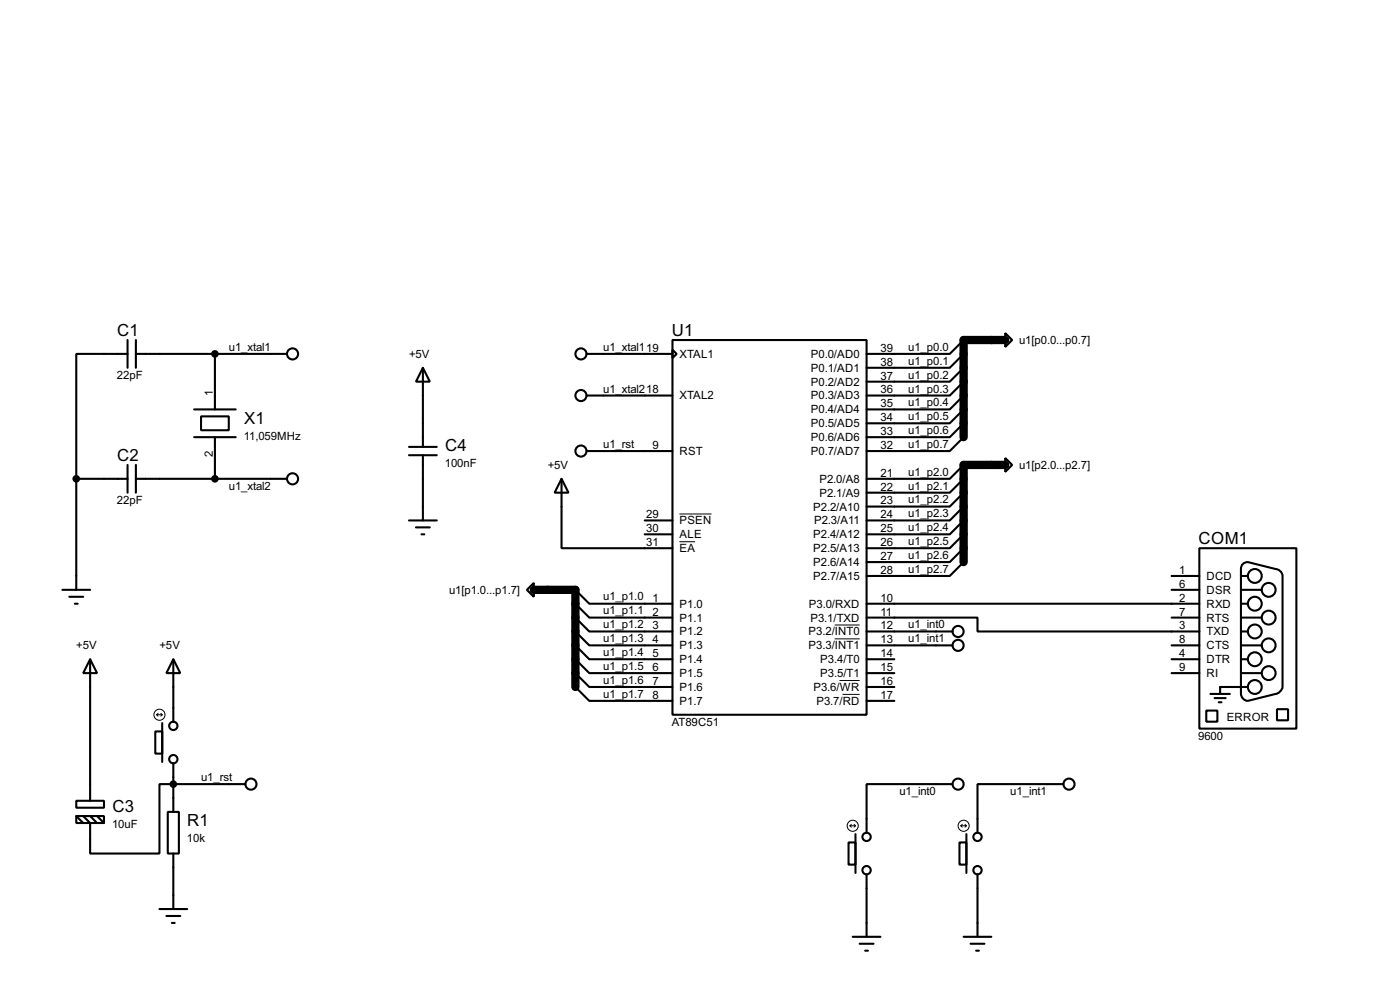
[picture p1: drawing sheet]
<svg xmlns="http://www.w3.org/2000/svg" width="256mm" height="180mm" viewBox="0 0 256 180" stroke-linecap="round" stroke-linejoin="round" font-family="sans-serif">
<path d="M184.1 62.2h-7.6v17.8M184.1 85.1h-7.6v17.8M97.8 107.9h7.6v17.8" fill="none" stroke="#000" stroke-width="1.5"/>
<g fill="none" stroke="#000" stroke-width=".38">
<path d="M23.4 64.8h-9.4v22.8M23.4 62.2v5.1M24.9 64.8h27.7M24.9 62.2v5.1M35.6 74.9h7.6M36.8 76.2h5.1v2.5h-5.1zM39.4 64.8v10.1M77.5 67.3l1.2 2.5h-2.5zM77.5 67.3v14.5M107.4 64.8h15.8M107.4 72.4h15.8M123.2 62.2h35.5v68.6h-35.5z"/>
<path d="M123.2 64l.8 .8-.8 .7zM176.5 77.5l-2.5 2.5h-15.3M176.5 74.9l-2.5 2.6h-15.3M176.5 72.4l-2.5 2.5h-15.3M176.5 69.8l-2.5 2.6h-15.3M176.5 67.3l-2.5 2.5h-15.3M176.5 64.8l-2.5 2.5h-15.3M176.5 62.2l-2.5 2.6h-15.3M184.1 61l1.3 1.2-1.3 1.3zM14 87.6h9.4M14 87.6v20.3M23.4 85.1v5.1"/>
<path d="M24.9 87.6h27.7M24.9 85.1v5.1M35.6 80h7.6M39.4 80v7.6M74.9 95.2h5.1M74.9 83.3h5.1M74.9 81.8h5.1M76.2 96.5h2.5M77.2 97.8h.5M77.5 83.3v11.9M102.9 87.6l1.2 2.6h-2.5zM102.9 87.6v12.7h20.3"/>
<path d="M107.4 82.5h15.8M118.1 97.8h5.1M118.1 95.2h5.1M176.5 80l-2.5 2.5h-15.3M176.5 97.8l-2.5 2.5h-15.3M176.5 95.2l-2.5 2.6h-15.3M176.5 92.7l-2.5 2.5h-15.3M176.5 90.2l-2.5 2.5h-15.3M176.5 87.6l-2.5 2.6h-15.3M176.5 85.1l-2.5 2.5h-15.3M184.1 83.8l1.3 1.3-1.3 1.3zM11.4 107.9h5.1"/>
<path d="M12.7 109.2h2.5M13.7 110.5h.5M96.5 107.9l1.3-1.2v2.5zM105.4 118.1l2.5 2.5h15.3M105.4 115.6l2.5 2.5h15.3M105.4 113l2.5 2.6h15.3M105.4 110.5l2.5 2.5h15.3M105.4 107.9l2.5 2.6h15.3M158.7 113h20.4v2.6h40.6M158.7 115.6h15.8M158.7 118.1h15.8M158.7 110.5h61"/>
<path d="M176.5 102.9l-2.5 2.5h-15.3M176.5 100.3l-2.5 2.6h-15.3M214.6 118.1h5.1M214.6 113h5.1M214.6 105.4h5.1M214.6 107.9h5.1M219.7 100.3h17.8v33h-17.8zM227.3 115.6h1.3M227.3 118.1h3.8M227.3 110.5h1.3M227.3 113h3.8M227.3 105.4h1.3"/>
<path d="M227.3 107.9h3.8M227.6 103.4l.6-.5h.4l5.1 1.2a1.37 1.37 0 0 1 1.2 1.3v20.3a1.61 1.61 0 0 1-1.2 1.3l-5.1 1.3a1.35 1.35 0 0 1-1.3-1.3v-22.9zM16.5 120.6l1.3 2.6h-2.6zM16.5 120.6v26M28.4 133.9h1.3v4h-1.3zM29.7 132.3v7.1M31.7 120.6l1.3 2.6h-2.5zM31.7 120.6v11.5M31.7 139.7v8.9M105.4 125.7l2.5 2.6h15.3M105.4 123.2l2.5 2.5h15.3M105.4 120.6l2.5 2.6h15.3"/>
<path d="M158.7 120.6h5.1M158.7 123.2h5.1M158.7 125.7h5.1M158.7 128.3h5.1M214.6 120.6h5.1M214.6 123.2h5.1M221 130h2v2.1h-2zM221.7 127h3.6M222.5 127.8h2M223.3 128.5h.5M227.3 120.6h1.3M227.3 123.2h3.8"/>
<path d="M228.6 125.7h-5.1v1.3M233.9 129.8h2.1v2h-2.1zM14 146.6h5v1.2h-5zM14 149.4h5v1.2h-5zM14 149.4l1.2 1.2M16.5 149.4l1.3 1.2M17.8 149.4l1.2 1.2M30.7 148.6h2.1v7.6h-2.1zM31.7 156.2v10.2M45 143.5h-15.8v12.7h-12.7v-5.6l-1.3-1.2M155.4 154.2h1.3v4h-1.3zM156.7 152.7v7.1"/>
<path d="M174.5 143.5h-15.8v8.9M175.8 154.2h1.2v4h-1.2zM177 152.7v7.1M194.8 143.5h-15.7v8.9M29.2 166.4h5.1M30.5 167.6h2.5M31.5 168.9h.5M156.2 171.4h5.1M157.5 172.7h2.5M158.5 174h.5M158.7 160v11.4M176.5 171.4h5.1"/>
<path d="M177.8 172.7h2.5M178.8 174h.5M179.1 160v11.4"/>
<circle cx="53.6" cy="64.8" r="1.02"/>
<circle cx="106.4" cy="72.4" r="1.02"/>
<circle cx="106.4" cy="64.8" r="1.02"/>
<circle cx="53.6" cy="87.6" r="1.02"/>
<circle cx="106.4" cy="82.6" r="1.02"/>
<circle cx="175.5" cy="118.1" r="1.02"/>
<circle cx="175.5" cy="115.6" r="1.02"/>
<circle cx="229.9" cy="110.5" r="1.27"/>
<circle cx="229.9" cy="115.6" r="1.27"/>
<circle cx="229.9" cy="105.4" r="1.27"/>
<circle cx="232.4" cy="118.1" r="1.27"/>
<circle cx="232.4" cy="108" r="1.27"/>
<circle cx="232.4" cy="113" r="1.27"/>
<circle cx="31.7" cy="138.9" r=".76"/>
<circle cx="31.7" cy="132.8" r=".76"/>
<circle cx="229.9" cy="120.7" r="1.27"/>
<circle cx="229.9" cy="125.7" r="1.27"/>
<circle cx="232.4" cy="123.2" r="1.27"/>
<circle cx="46" cy="143.5" r="1.02"/>
<circle cx="158.7" cy="153.2" r=".76"/>
<circle cx="158.7" cy="159.3" r=".76"/>
<circle cx="175.5" cy="143.5" r="1.02"/>
<circle cx="179.1" cy="159.3" r=".76"/>
<circle cx="179.1" cy="153.2" r=".76"/>
<circle cx="195.8" cy="143.5" r="1.02"/>
</g>
<g fill="none" stroke="#000" stroke-width=".18">
<path d="M124.5 99.1h2.8M124.5 94.1h5.8M152.9 114.4h4.6M152.9 116.9h4.6M28.7 130.8h1M28.7 130.8l.3 .3M29 130.6l-.3 .2M29.5 130.6l.2 .2M29.7 130.8l-.2 .3M153.8 124.5h3.7M154.3 127.1h3.2M155.7 151.1h1"/>
<path d="M155.7 151.1l.3 .3M156 150.9l-.3 .2M156.5 150.9l.2 .2M156.7 151.1l-.2 .3M176 151.1h1M176 151.1l.3 .3M176.3 150.9l-.3 .2M176.8 150.9l.2 .2M177 151.1l-.2 .3"/>
<circle cx="29.2" cy="130.8" r="1.02"/>
<circle cx="156.2" cy="151.1" r="1.02"/>
<circle cx="176.5" cy="151.1" r="1.02"/>
</g>
<g fill="#000" stroke="#000" stroke-width=".38">
<circle cx="39.4" cy="64.8" r=".51"/>
<circle cx="14" cy="87.6" r=".51"/>
<circle cx="39.4" cy="87.6" r=".51"/>
<circle cx="31.7" cy="143.5" r=".51"/>
</g>
<g font-size="3.4">
<text x="21.5" y="61.4">C1</text>
<text x="123.1" y="61.4">U1</text>
<text x="44.7" y="77.5">X1</text>
<text x="81.5" y="82.6">C4</text>
<text x="21.5" y="84.3">C2</text>
<text x="219.6" y="99.5">COM1</text>
<text x="20.6" y="148.6">C3</text>
<text x="34.3" y="151.1">R1</text>
</g>
<g font-size="2.3">
<text x="41.9" y="64.2">u1_xtal1</text>
<text x="74.9" y="65.5">+5V</text>
<text x="110.5" y="64.2">u1_xtal119</text>
<text x="124.5" y="65.5">XTAL1</text>
<text x="148.5" y="65.5">P0.0/AD0</text>
<text x="161.3" y="64.4">39</text>
<text x="166.4" y="64.2">u1_p0.0</text>
<text x="186.7" y="62.9">u1[p0.0...p0.7]</text>
<text x="21.4" y="69.4">22pF</text>
<text x="110.5" y="71.8">u1_xtal218</text>
<text x="148.5" y="68">P0.1/AD1</text>
<text x="148.5" y="70.6">P0.2/AD2</text>
<text x="161.3" y="66.9">38</text>
<text x="161.3" y="69.5">37</text>
<text x="166.4" y="71.8">u1_p0.3</text>
<text x="166.4" y="69.3">u1_p0.2</text>
<text x="166.4" y="66.8">u1_p0.1</text>
<text x="39" y="72.4" transform="rotate(-90 39 72.4)">1</text>
<text x="124.5" y="73.1">XTAL2</text>
<text x="148.5" y="73.1">P0.3/AD3</text>
<text x="148.5" y="75.6">P0.4/AD4</text>
<text x="161.3" y="72">36</text>
<text x="161.3" y="74.5">35</text>
<text x="161.3" y="77.1">34</text>
<text x="166.4" y="76.9">u1_p0.5</text>
<text x="166.4" y="74.4">u1_p0.4</text>
<text x="39" y="83.7" transform="rotate(-90 39 83.7)">2</text>
<text x="44.7" y="80.5">11,059MHz</text>
<text x="110.5" y="82">u1_rst</text>
<text x="119.5" y="82.2">9</text>
<text x="124.5" y="83.3">RST</text>
<text x="148.5" y="78.2">P0.5/AD5</text>
<text x="148.5" y="80.7">P0.6/AD6</text>
<text x="148.5" y="83.3">P0.7/AD7</text>
<text x="161.3" y="79.6">33</text>
<text x="161.3" y="82.2">32</text>
<text x="166.4" y="82">u1_p0.7</text>
<text x="166.4" y="79.5">u1_p0.6</text>
<text x="41.9" y="89.6">u1_xtal2</text>
<text x="81.5" y="85.6">100nF</text>
<text x="100.3" y="85.8">+5V</text>
<text x="150.1" y="88.3">P2.0/A8</text>
<text x="161.3" y="87.2">21</text>
<text x="161.3" y="89.8">22</text>
<text x="166.4" y="89.6">u1_p2.1</text>
<text x="166.4" y="87.1">u1_p2.0</text>
<text x="186.7" y="85.8">u1[p2.0...p2.7]</text>
<text x="21.4" y="92.2">22pF</text>
<text x="118.4" y="94.9">29</text>
<text x="124.5" y="96">PSEN</text>
<text x="149" y="93.4">P2.2/A10</text>
<text x="149.1" y="96">P2.3/A11</text>
<text x="150.1" y="90.9">P2.1/A9</text>
<text x="161.3" y="92.3">23</text>
<text x="161.3" y="94.9">24</text>
<text x="166.4" y="94.7">u1_p2.3</text>
<text x="166.4" y="92.1">u1_p2.2</text>
<text x="118.4" y="97.4">30</text>
<text x="118.4" y="99.9">31</text>
<text x="124.5" y="98.5">ALE</text>
<text x="124.5" y="101">EA</text>
<text x="149" y="98.5">P2.4/A12</text>
<text x="149" y="101">P2.5/A13</text>
<text x="161.3" y="97.4">25</text>
<text x="161.3" y="99.9">26</text>
<text x="166.4" y="99.7">u1_p2.5</text>
<text x="166.4" y="97.2">u1_p2.4</text>
<text x="149" y="106.1">P2.7/A15</text>
<text x="149" y="103.6">P2.6/A14</text>
<text x="161.3" y="105">28</text>
<text x="161.3" y="102.5">27</text>
<text x="166.4" y="104.8">u1_p2.7</text>
<text x="166.4" y="102.3">u1_p2.6</text>
<text x="216" y="107.6">6</text>
<text x="216" y="105">1</text>
<text x="221" y="106.1">DCD</text>
<text x="82.3" y="108.7">u1[p1.0...p1.7]</text>
<text x="110.5" y="112.4">u1_p1.1</text>
<text x="110.5" y="109.9">u1_p1.0</text>
<text x="119.5" y="110.1">1</text>
<text x="119.5" y="112.6">2</text>
<text x="124.5" y="111.2">P1.0</text>
<text x="124.5" y="113.7">P1.1</text>
<text x="148.2" y="111.2">P3.0/RXD</text>
<text x="148.5" y="113.7">P3.1/TXD</text>
<text x="161.3" y="110.1">10</text>
<text x="161.3" y="112.6">11</text>
<text x="216" y="110.1">2</text>
<text x="216" y="112.6">7</text>
<text x="221" y="111.2">RXD</text>
<text x="221" y="113.7">RTS</text>
<text x="221" y="108.7">DSR</text>
<text x="14" y="118.8">+5V</text>
<text x="29.2" y="118.8">+5V</text>
<text x="110.5" y="117.5">u1_p1.3</text>
<text x="110.5" y="115">u1_p1.2</text>
<text x="119.5" y="115.2">3</text>
<text x="119.5" y="117.7">4</text>
<text x="124.5" y="116.3">P1.2</text>
<text x="124.5" y="118.8">P1.3</text>
<text x="148.1" y="116.3">P3.2/INT0</text>
<text x="148.1" y="118.8">P3.3/INT1</text>
<text x="161.3" y="115.2">12</text>
<text x="161.3" y="117.7">13</text>
<text x="166.4" y="115">u1_int0</text>
<text x="166.4" y="117.5">u1_int1</text>
<text x="216" y="115.2">3</text>
<text x="216" y="117.7">8</text>
<text x="221" y="116.3">TXD</text>
<text x="221" y="118.8">CTS</text>
<text x="110.5" y="125.1">u1_p1.6</text>
<text x="110.5" y="122.6">u1_p1.5</text>
<text x="110.5" y="120.1">u1_p1.4</text>
<text x="119.5" y="120.3">5</text>
<text x="119.5" y="122.8">6</text>
<text x="119.5" y="125.3">7</text>
<text x="124.5" y="121.4">P1.4</text>
<text x="124.5" y="123.9">P1.5</text>
<text x="150.3" y="121.4">P3.4/T0</text>
<text x="150.3" y="123.9">P3.5/T1</text>
<text x="161.3" y="120.3">14</text>
<text x="161.3" y="125.3">16</text>
<text x="161.3" y="122.8">15</text>
<text x="216" y="120.3">4</text>
<text x="216" y="122.8">9</text>
<text x="221" y="121.4">DTR</text>
<text x="221" y="123.9">RI</text>
<text x="110.5" y="127.7">u1_p1.7</text>
<text x="119.5" y="127.9">8</text>
<text x="124.5" y="126.4">P1.6</text>
<text x="124.5" y="129">P1.7</text>
<text x="149" y="126.4">P3.6/WR</text>
<text x="149.6" y="129">P3.7/RD</text>
<text x="161.3" y="127.9">17</text>
<text x="224.7" y="132">ERROR</text>
<text x="123.1" y="132.9">AT89C51</text>
<text x="219.5" y="135.4">9600</text>
<text x="36.8" y="142.9">u1_rst</text>
<text x="164.8" y="145.6">u1_int0</text>
<text x="185.1" y="145.6">u1_int1</text>
<text x="20.5" y="151.6">10uF</text>
<text x="34.2" y="154.1">10k</text>
</g>
</svg>
